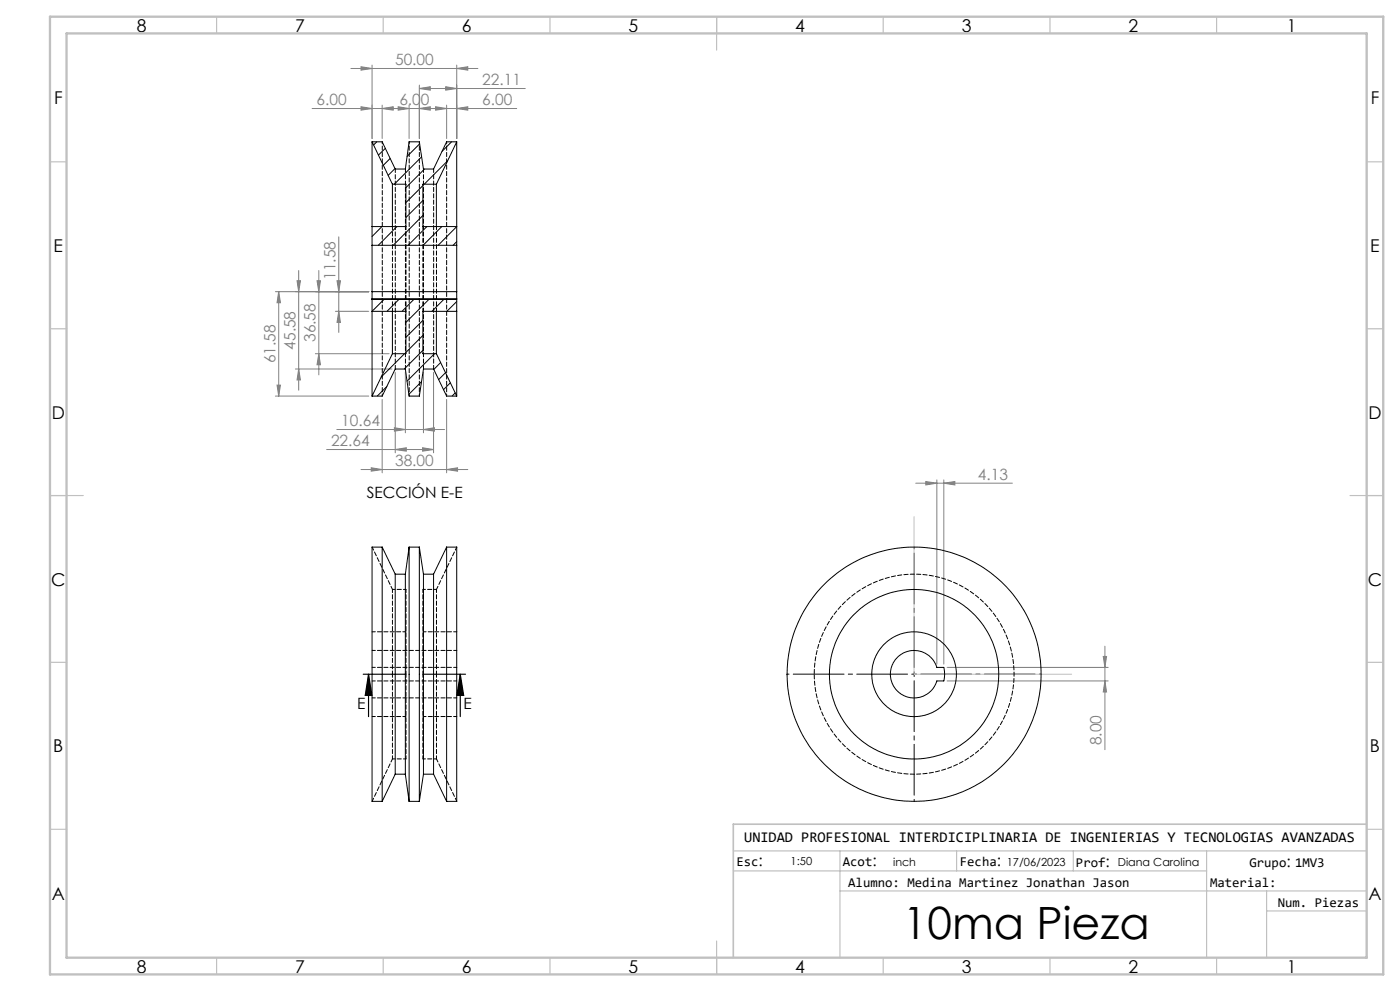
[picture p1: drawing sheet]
<svg xmlns="http://www.w3.org/2000/svg" width="420mm" height="297mm" viewBox="0 0 420 297" stroke-linecap="round" stroke-linejoin="round" font-family="sans-serif">
<path d="M109 202.1h12.7M110.6 202.1l1 6.3h-2zM110.6 202.1v12.7M127 202.1h12.7M138.1 202.1l1 6.3h-2zM138.1 202.1v12.7" fill="none" stroke="#000" stroke-width=".35"/>
<g fill="none" stroke="#808080" stroke-width=".3">
<path d="M108.3 20l3.3 .5-3.3 .5zM111.6 19.5v22M137 19.5v22M93.6 32.5h61.4M105.3 20.5h38.1M108.3 32l3.3 .5-3.3 .5zM114.7 32.5l3.3-.5v1zM114.7 31.5v10M119.5 32l3.2 .5-3.2 .5zM122.7 31.5v10M125.8 32.5l3.3-.5v1zM125.8 26.5l3.3-.5v1z"/>
<path d="M125.8 25.5v16M125.8 26.5h31.8M130.7 32l3.3 .5-3.3 .5zM133.7 26l3.3 .5-3.3 .5zM134 31.5v10M137 20.5l3.3-.5v1zM137 32.5l3.3-.5v1zM101.6 71v28.7M82.6 87.4h28M83.6 87.4l.5 3.3h-1zM83.6 87.4v31.3M89.1 84.1h1l-.5 3.3z"/>
<path d="M89.6 81.1v35.8M95.1 84.1h1l-.5 3.3zM95.6 81.1v31.3M100.6 93.3h10M101.1 84.1h1l-.5 3.3zM101.6 93.3l.5 3.3h-1zM82.6 118.7h28M83.1 115.4h1l-.5 3.3zM88.6 110.6h29M89.6 110.6l.5 3.3h-1zM94.6 106h22.1M95.6 106l.5 3.3h-1z"/>
<path d="M114.7 119.7v22M118.6 111.6v24.1M121.6 111.6v18.1M127 111.6v18.1M130.1 111.6v24.1M134 119.7v22M98 134.7h32.1M101 128.7h32.4M118.3 128.2l3.3 .5-3.3 .5zM118.6 134.7l3.3-.5v1zM126.8 134.2l3.3 .5-3.3 .5zM127 128.7l3.3-.5v1z"/>
<path d="M108.3 140.7h32M111.4 140.2l3.3 .5-3.3 .5zM134 140.7l3.3-.5v1zM274.7 144.8h29M277.7 144.3l3.4 .5-3.4 .5zM281.1 143.8v55.2M283.1 144.8l3.4-.5v1zM283.1 143.8v55.2M331 196.7h1l-.5 3.3zM331.5 193.7v31M284.1 200h48.4M284.1 204.1h48.4"/>
<path d="M331.5 204.1l.5 3.3h-1z"/>
</g>
<path d="M274.1 202h-38M274.2 201.9v-38M274.2 202.1v38.1M274.3 202h38.1" fill="none" stroke="#000" stroke-width=".3" stroke-dasharray="15.2 1.3 1.3 1.3" stroke-dashoffset="-1.9"/>
<path d="M274.2 202.1h.1M274.2 202v.1" fill="none" stroke="#000" stroke-width=".3"/>
<path d="M274.2 154.8v47.3h47.3" fill="none" stroke="#c0c0c0" stroke-width=".3"/>
<g fill="none" stroke="#c0c0c0" stroke-width=".35">
<path d="M65 5v5M115 5v5M165 5v5M215 5v10M265 5v5M315 5v5M365 5v5M15 48.5h5M410 48.5h5M15 98.5h5M410 98.5h5M15 148.5h10"/>
<path d="M405 148.5h10M15 198.5h5M410 198.5h5M15 248.5h5M220 255h190M252 255v32M287 255v6M322 255v6M362 255v32M410 248.5h5M220 261h142M252 267h158"/>
<path d="M380 273h30M380 267v20M65 287v5M115 287v5M165 287v5M215 282v10M265 287v5M315 287v5M365 287v5"/>
</g>
<path d="M410 247h-190v40" fill="none" stroke="#c0c0c0" stroke-width=".5"/>
<path d="M15 5h400v287h-400zM20 10h390v277h-390z" fill="none" stroke="#c0c0c0" stroke-width=".7"/>
<path d="M138.1 202.1l1 6.3h-2zM110.6 202.1l1 6.3h-2z" fill="#000"/>
<g fill="#808080">
<path d="M283.1 144.8l3.4-.5v1zM277.7 144.3l3.4 .5-3.4 .5zM125.8 32.5l3.3-.5v1zM119.5 32l3.2 .5-3.2 .5z"/>
<path d="M108.3 20l3.3 .5-3.3 .5zM137 20.5l3.3-.5v1zM125.8 26.5l3.3-.5v1zM133.7 26l3.3 .5-3.3 .5zM118.6 134.7l3.3-.5v1zM126.8 134.2l3.3 .5-3.3 .5zM118.3 128.2l3.3 .5-3.3 .5zM127 128.7l3.3-.5v1z"/>
<path d="M111.4 140.2l3.3 .5-3.3 .5zM134 140.7l3.3-.5v1z"/>
<path d="M114.7 32.5l3.3-.5v1zM108.3 32l3.3 .5-3.3 .5zM137 32.5l3.3-.5v1zM130.7 32l3.3 .5-3.3 .5z"/>
<path d="M83.1 115.4h1l-.5 3.3zM83.6 87.4l.5 3.3h-1zM89.6 110.6l.5 3.3h-1zM89.1 84.1h1l-.5 3.3zM95.6 106l.5 3.3h-1zM95.1 84.1h1l-.5 3.3zM101.6 93.3l.5 3.3h-1zM101.1 84.1h1l-.5 3.3z"/>
<path d="M331 196.7h1l-.5 3.3zM331.5 204.1l.5 3.3h-1z"/>
</g>
<g fill="none" stroke="#000" stroke-width=".3">
<path d="M111.6 42.5v25.4M111.6 42.5h3.1l3.9 8.2h3l1.1-8.2h3.1l1.2 8.2h3.1l3.9-8.2h3M111.6 42.5l6.1 12.7M113 42.5l-.9 1M115.6 44.4l-2.1 2.1M117.1 47.5l-2.1 2M117.7 55.2v12.7M117.7 55.2h4.1v12.7h-10.2M118.5 50.5l-2 2.1M125.9 43.1l-3.8 3.8M126.5 47l-8.2 8.2M126.9 55.6l-5.1 5.1"/>
<path d="M127.4 50.7l-5.6 5.5M130.9 55.2v12.7M130.9 55.2h-4v12.7h10.1M134.3 48.2l-7 7M135.5 42.5l-2.9 2.9M137 42.5v25.4M137 42.5l-6.1 12.7M111.6 73.5v13.9M111.6 67.9v5.6M111.6 73.5h25.4M114.6 67.9l-3 3M119.1 67.9l-5.6 5.6"/>
<path d="M126.9 60.1l-5.1 5.1M126.9 64.6l-8.9 8.9M128.1 67.9l-5.7 5.6M132.5 67.9l-5.6 5.6M137 73.5v13.9M137 67.9v5.6M137 67.9l-5.6 5.6M137 72.4l-1.1 1.1M111.6 93.3v25.4M111.6 89.5v.2M111.6 93.3h10.2v12.7h-4.1M111.6 87.4v2.1"/>
<path d="M111.6 89.7v3.6M111.6 89.7h25.4M111.6 89.5h25.4M111.6 87.4h25.4M115.2 89.7l-3.6 3.6M117.7 93.3v12.7M119.7 89.7l-3.6 3.6M124.1 89.7l-3.5 3.6M126.9 96l-5.1 5.1M128.7 89.7l-6.9 6.9M130.9 93.3v12.7M133.1 89.7l-3.5 3.6"/>
<path d="M137 93.3v25.4M137 89.5v.2M137 93.3h-10.1v12.7h4M137 87.4v2.1M137 89.7v3.6M137 90.4l-2.9 2.9M111.6 118.7h3.1l3.9-8.1h3l1.1 8.1h3.1l1.2-8.1h3.1l3.9 8.1h3M116.1 115.8l-2.9 2.9M117.7 106l-6.1 12.7M121.4 106l-7.1 7M126.4 114.4l-3.7 3.8M126.9 100.5l-5.1 5.1"/>
<path d="M126.9 105l-5.6 5.6M130.4 106l-8.3 8.2M130.9 106l6.1 12.7M132.2 108.7l-2.1 2M133.7 111.7l-2.1 2.1M135.1 114.7l-2.1 2.1M136.6 117.8l-1 .9M114.7 164v76.2M114.7 164h-3.1v76.2h3.1M114.7 164l3.9 8.1M118.6 172.1v59.9M118.6 172.1h3"/>
<path d="M121.6 172.1v59.9M122.7 164v76.2M122.7 164h3.1M122.7 164l-1.1 8.1M125.8 164v76.2M125.8 164l1.2 8.1M127 172.1v59.9M127 172.1h3.1M130.1 172.1v59.9M134 164h3v76.2h-3M134 164v76.2M134 164l-3.9 8.1"/>
<path d="M269.1 197.1l.2-.1a7.1 7.1 0 0 1 11.8 3h2a8.5 8.5 0 0 1 0 4.1h-2l-.3 .6a7.1 7.1 0 0 1-10.5 3.3 7.1 7.1 0 0 1-1.2-10.9zM118.6 232l-3.9 8.2M118.6 232h3M121.6 232l1.1 8.2M127 232l-1.2 8.2M127 232h3.1M130.1 232l3.9 8.2M122.7 240.2h3.1"/>
<circle cx="274.2" cy="202.1" r="38.1"/>
<circle cx="274.2" cy="202" r="25.4"/>
<circle cx="274.2" cy="202.1" r="12.7"/>
</g>
<g fill="none" stroke="#000" stroke-width=".3" stroke-dasharray="1.3 .6" stroke-dashoffset=".3">
<path d="M117.7 67.9v25.4M121.8 67.9v25.4M126.9 67.9v25.4M130.9 67.9v25.4M117.7 176.6l-6.1-12.7M137 163.9l-6.1 12.7M121.8 189.3h-10.2M137 189.3h-10.1M137 194.9h-25.4M111.6 200h25.4M111.6 204.1h25.4M111.6 214.7h10.2"/>
<path d="M111.6 209.2h25.4M117.7 202v-25.4M121.8 202v-25.4M126.9 202v-25.4M126.9 214.7h10.1M130.9 202v-25.4M117.7 227.4v-25.4M121.8 227.4v-25.4M126.9 227.4v-25.4M130.9 227.4v-25.4M130.9 227.4l6.1 12.7M111.6 240.1l6.1-12.7"/>
</g>
<path d="M121.8 176.6h-4.1M130.9 176.6h-4M117.7 227.4h4.1M126.9 227.4h4" fill="none" stroke="#000" stroke-width=".3" stroke-dasharray="1.3 .6" stroke-dashoffset=".5"/>
<path d="M244.3 202a30 30 0 0 1 44.5-26.2 30 30 0 0 1 1.3 51.7 30 30 0 0 1-45.8-23.9v-1.6" fill="none" stroke="#000" stroke-width=".3" stroke-dasharray="1.3 .6" stroke-dashoffset="-.2"/>
<path d="M114.7 42.5v76.2M122.8 42.5v76.2M125.8 42.5v76.2M134 42.5v76.2" fill="none" stroke="#000" stroke-width=".3" stroke-dasharray="1.3 .6" stroke-dashoffset=".6"/>
<path d="M118.6 50.6v60M121.6 50.6v60M127 50.6v60M130.1 50.6v60" fill="none" stroke="#000" stroke-width=".3" stroke-dasharray="1.3 .6" stroke-dashoffset=".2"/>
<text font-size="13.3" x="270.8" y="281.5">10ma Pieza</text>
<g font-size="5.3">
<text x="41" y="9.5">8</text>
<text x="88.5" y="9.5">7</text>
<text x="138.5" y="9.5">6</text>
<text x="188.5" y="9.5">5</text>
<text x="238.5" y="9.5">4</text>
<text x="288.5" y="9.5">3</text>
<text x="338.5" y="9.5">2</text>
<text x="386" y="9.5">1</text>
<text x="16.2" y="31.3">F</text>
<text x="411.2" y="31.3">F</text>
<text x="16.1" y="75.5">E</text>
<text x="411.1" y="75.5">E</text>
<text x="15.5" y="125.5">D</text>
<text x="410.5" y="125.5">D</text>
<text x="15.4" y="175.5">C</text>
<text x="410.4" y="175.5">C</text>
<text x="16" y="225.5">B</text>
<text x="411" y="225.5">B</text>
<text x="15.5" y="269.8">A</text>
<text x="410.5" y="269.8">A</text>
<text x="41" y="291.5">8</text>
<text x="88.5" y="291.5">7</text>
<text x="138.5" y="291.5">6</text>
<text x="188.5" y="291.5">5</text>
<text x="238.5" y="291.5">4</text>
<text x="288.5" y="291.5">3</text>
<text x="338.5" y="291.5">2</text>
<text x="386" y="291.5">1</text>
</g>
<g font-size="4.7" fill="#808080">
<text x="118.5" y="19.5">50.00</text>
<text x="144.7" y="25.5">22.11</text>
<text x="94.9" y="31.5">6.00</text>
<text x="119.8" y="31.5">6.00</text>
<text x="144.7" y="31.5">6.00</text>
<text x="100.6" y="83.9" transform="rotate(-90 100.6 83.9)">11.58</text>
<text x="88.6" y="104.8" transform="rotate(-90 88.6 104.8)">45.58</text>
<text x="94.6" y="102.5" transform="rotate(-90 94.6 102.5)">36.58</text>
<text x="82.6" y="108.9" transform="rotate(-90 82.6 108.9)">61.58</text>
<text x="102.4" y="127.7">10.64</text>
<text x="99.3" y="133.7">22.64</text>
<text x="118.5" y="139.7">38.00</text>
<text x="293.4" y="143.8">4.13</text>
<text x="330.5" y="223.4" transform="rotate(-90 330.5 223.4)">8.00</text>
</g>
<g font-size="4.7">
<text x="110" y="149.4">SECCIÓN E-E</text>
<text x="107.2" y="212.6">E</text>
<text x="139.1" y="212.6">E</text>
<text x="227.6" y="259.5">:</text>
<text x="261.7" y="259.5">:</text>
<text x="299" y="259.5">:</text>
<text x="331.7" y="259.9">:</text>
<text x="385.9" y="259.9">:</text>
</g>
<text font-size="4.4" x="223.3" y="252.5">UNIDAD PROFESIONAL INTERDICIPLINARIA DE INGENIERIAS Y TECNOLOGIAS AVANZADAS</text>
<g font-size="4">
<text x="220.9" y="259.4">Esc</text>
<text x="252.9" y="259.4">Acot</text>
<text x="287.9" y="259.4">Fecha</text>
<text x="322.8" y="259.9">Prof</text>
<text x="374.8" y="259.9">Grupo 1MV3</text>
<text x="254.5" y="265.7">Alumno: Medina Martinez Jonathan Jason</text>
<text x="363" y="265.7">Material:</text>
<text x="383.3" y="271.7">Num. Piezas</text>
</g>
<g font-size="3.3">
<text x="237.2" y="259.3">1:50</text>
<text x="267.9" y="259.5">inch</text>
<text x="302" y="259.5">17/06/2023</text>
<text x="335.3" y="259.5">Diana Carolina</text>
</g>
</svg>
